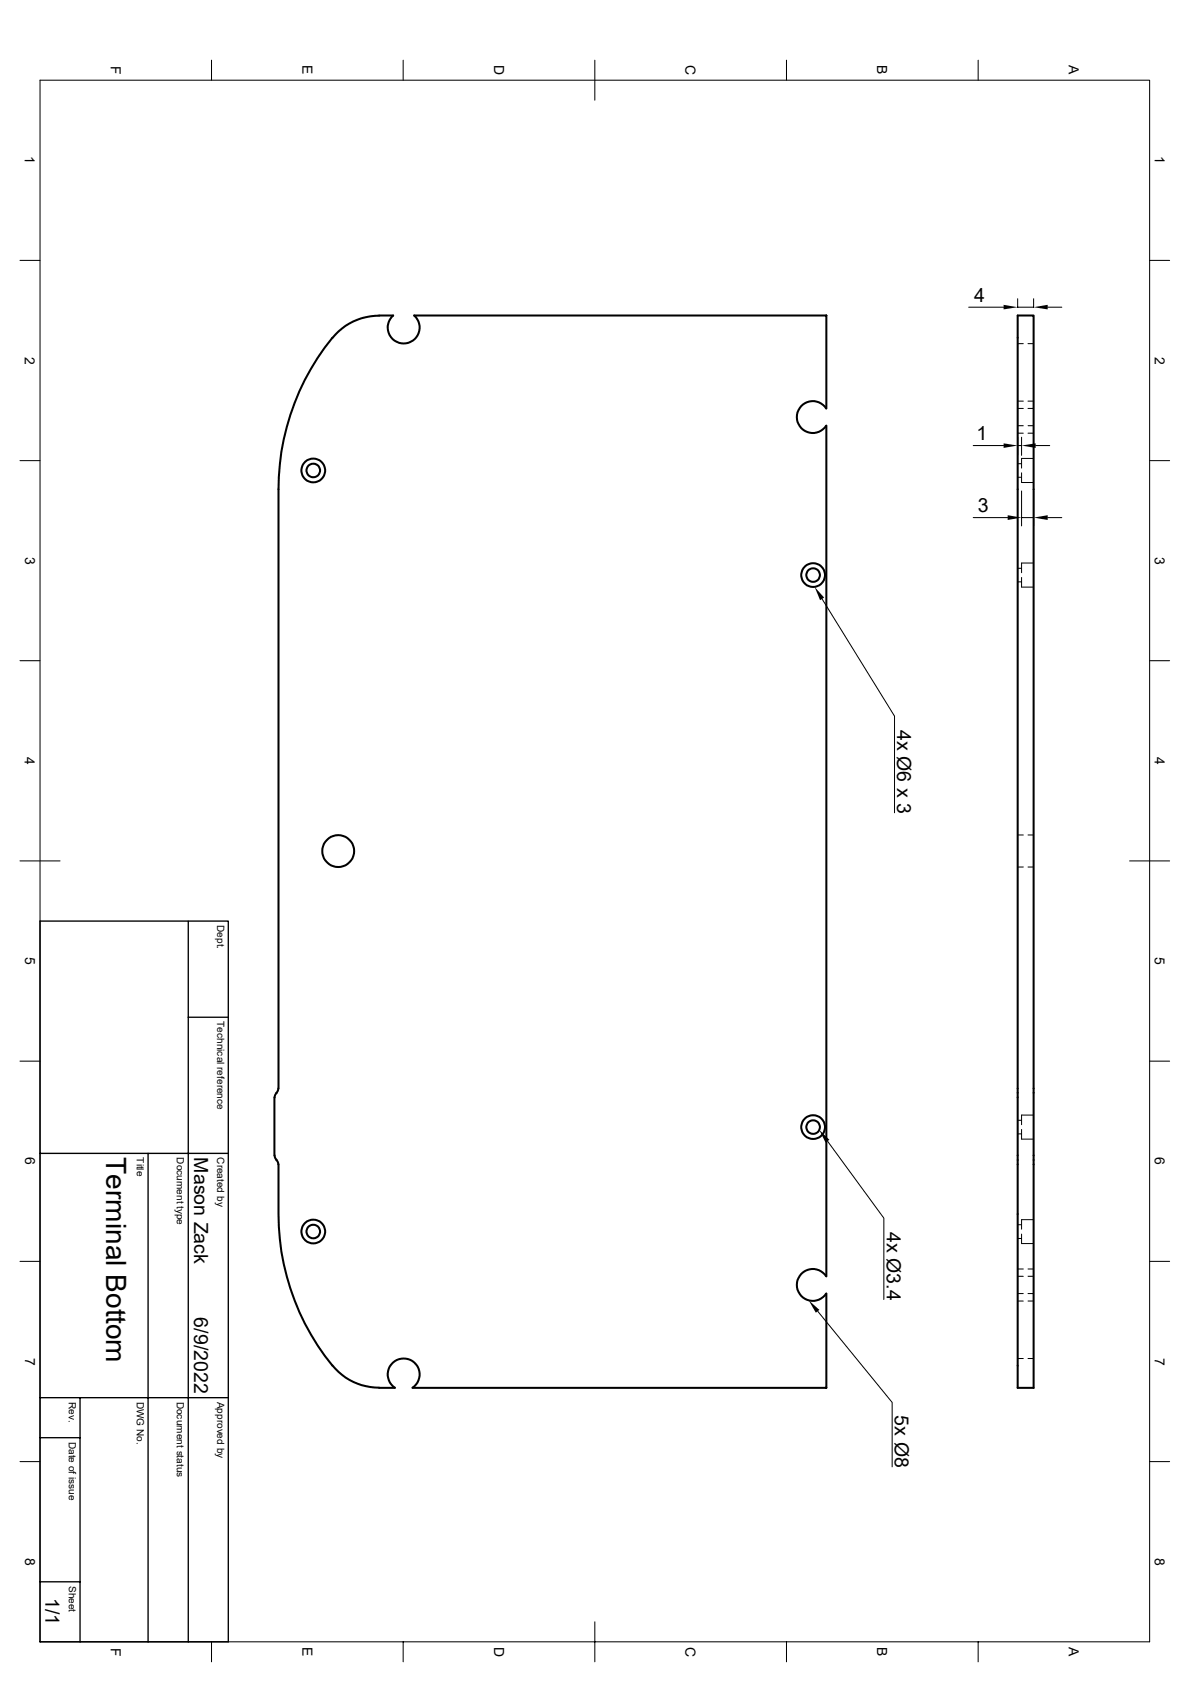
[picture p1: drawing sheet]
<svg xmlns="http://www.w3.org/2000/svg" width="297mm" height="420mm" viewBox="0 0 297 420" stroke-linecap="round" stroke-linejoin="round" font-family="sans-serif">
<g fill="none" stroke="#000" stroke-width=".51">
<path d="M254 78.8h4v267.7h-4zM83 84.4a15.1 15.1 0 0 1 11.6-5.6h3.5a4 4 0 0 0-.2 5.7 4 4 0 0 0 5.7 0 4 4 0 0 0-.2-5.7h102.8v23.2a4 4 0 0 0-5.9-.9 4 4 0 0 0 0 6 4 4 0 0 0 5.9-.8v212.4a4 4 0 0 0-5.9-.9 4 4 0 0 0-.1 6 4 4 0 0 0 6-.8v23.5h-103.2M83 84.3a60.1 60.1 0 0 0-13.5 37.9v149.6M69 272.9l-.5 1.1v14.5l.2 .6 .3 .5M69.5 271.8l-.2 .6-.3 .5M69 289.6l.3 .6 .2 .5M69.5 290.7a114.3 114.3 0 0 0 .7 21.8 59.8 59.8 0 0 0 12.8 28.5M83 341a14.9 14.9 0 0 0 11.6 5.5M94.6 346.5h4M98.6 346.5a4 4 0 0 1-.8-5.9 4 4 0 0 1 5.9 0 4 4 0 0 1-.7 5.9"/>
<circle cx="78.2" cy="117.5" r="1.69"/>
<circle cx="78.2" cy="117.5" r="2.97"/>
<circle cx="202.9" cy="143.6" r="1.69"/>
<circle cx="203" cy="143.6" r="2.97"/>
<circle cx="84.4" cy="212.5" r="4"/>
<circle cx="202.9" cy="281.4" r="1.69"/>
<circle cx="203" cy="281.4" r="2.97"/>
<circle cx="78.2" cy="307.5" r="1.69"/>
<circle cx="78.2" cy="307.5" r="2.97"/>
</g>
<g fill="none" stroke="#000" stroke-width=".25">
<path d="M52.8 15v5M100.6 15v5M148.5 15v10M196.3 15v5M244.1 15v5M10 20h276.9v390h-276.9zM5 65h5M241.8 76.7h8.7M254 74.6v2.2M254 76.7h4M258 74.6v2.2M261.5 76.7h3.5"/>
<path d="M286.9 65h5M254 85.8h1.4M256.6 85.8h1.4M5 115h5M242.9 111.3h7.6M254 108.2h1.4M254 100.2h1.4M254 119.2h1M254 115.8h1M254 106.3h1.4M254 102h1.4M254 109.2v4.5"/>
<path d="M254 111.3h1M255 118.1v2.4h3M255 109.2v4.5M256.6 108.2h1.4M256.6 100.2h1.4M256.6 106.3h1.4M256.6 102h1.4M258 114.5h-3v2.4M258.5 111.3h3.5M286.9 115h5M242.9 129.2h8.6M255 122.6v8.7"/>
<path d="M255 129.2h3M258 122.6v8.7M261.5 129.2h3.5M205.2 149.6l18.1 29.2v24.1M254 145.3h1M254 141.9h1M255 144.2v2.4h3M258 140.6h-3v2.4M5 165h5M286.9 165h5M5 215h10M254 216.5h1.4"/>
<path d="M254 208.5h1.4M256.6 216.5h1.4M256.6 208.5h1.4M281.9 215h10M5 265h5M254 279.7h1M258 278.4h-3v2.4M286.9 265h5M206.5 284.9l14.1 19.3v20.3M254 283.1h1M255 282v2.4h3M5 315h5"/>
<path d="M254 316.9h1.4M254 309.2h1M254 305.8h1M254 318.7h1.4M255 308.1v2.4h3M256.6 316.9h1.4M256.6 318.7h1.4M258 304.5h-3v2.4M286.9 315h5M204.1 327.4l18.6 22.8v16.1M254 339.2h1.4M254 324.9h1.4"/>
<path d="M254 323h1.4M256.6 339.2h1.4M256.6 324.9h1.4M256.6 323h1.4M5 365h5M286.9 365h5M52.8 410v5M100.6 410v5M148.5 405v10M196.3 410v5M244.1 410v5"/>
</g>
<path d="M10 230h47v180h-47zM47 230v180M47 254h10M10 288h47M37 288v122M10 359h10M10 349h47M20 349v61M10 395h10" fill="none" stroke="#000" stroke-width=".34"/>
<path d="M250.5 76.1l3.5 .6-3.5 .6zM258 76.7l3.5-.6v1.2zM250.5 110.7l3.5 .6-3.5 .5zM255 111.3l3.5-.6v1.1zM251.5 128.7l3.5 .5-3.5 .6zM258 129.2l3.5-.5v1.1zM203.3 146.6l2.4 2.6-1 .7zM204.5 282.1l2.5 2.5-1 .7zM201.8 324.7l2.7 2.4-.9 .7z" fill="#000"/>
<text font-size="7" x="26.5" y="289" transform="rotate(90 26.5 289)">Terminal Bottom</text>
<g font-size="4.9">
<text x="243.1" y="75.3">4</text>
<text x="243.8" y="109.9">1</text>
<text x="244.1" y="127.8">3</text>
<text x="223.9" y="182.2" transform="rotate(90 223.9 182.2)">4x Ø6 x 3</text>
<text x="48.5" y="289" transform="rotate(90 48.5 289)">Mason Zack</text>
<text x="221.3" y="307.6" transform="rotate(90 221.3 307.6)">4x Ø3.4</text>
<text x="48.5" y="328.9" transform="rotate(90 48.5 328.9)">6/9/2022</text>
<text x="223.3" y="353.4" transform="rotate(90 223.3 353.4)">5x Ø8</text>
<text x="11.3" y="399.1" transform="rotate(90 11.3 399.1)">1/1</text>
</g>
<g font-size="3.5">
<text x="27.6" y="16.4" transform="rotate(90 27.6 16.4)">F</text>
<text x="75.5" y="16.3" transform="rotate(90 75.5 16.3)">E</text>
<text x="123.3" y="16.3" transform="rotate(90 123.3 16.3)">D</text>
<text x="171.1" y="16.3" transform="rotate(90 171.1 16.3)">C</text>
<text x="218.9" y="16.3" transform="rotate(90 218.9 16.3)">B</text>
<text x="266.8" y="16.3" transform="rotate(90 266.8 16.3)">A</text>
<text x="6.2" y="39" transform="rotate(90 6.2 39)">1</text>
<text x="288.2" y="39" transform="rotate(90 288.2 39)">1</text>
<text x="6.2" y="89" transform="rotate(90 6.2 89)">2</text>
<text x="288.2" y="89" transform="rotate(90 288.2 89)">2</text>
<text x="6.3" y="139" transform="rotate(90 6.3 139)">3</text>
<text x="288.2" y="139" transform="rotate(90 288.2 139)">3</text>
<text x="6.2" y="189" transform="rotate(90 6.2 189)">4</text>
<text x="288.2" y="189" transform="rotate(90 288.2 189)">4</text>
<text x="6.3" y="239" transform="rotate(90 6.3 239)">5</text>
<text x="288.2" y="239" transform="rotate(90 288.2 239)">5</text>
<text x="6.3" y="289" transform="rotate(90 6.3 289)">6</text>
<text x="288.2" y="289" transform="rotate(90 288.2 289)">6</text>
<text x="6.3" y="339" transform="rotate(90 6.3 339)">7</text>
<text x="288.2" y="339" transform="rotate(90 288.2 339)">7</text>
<text x="6.3" y="389" transform="rotate(90 6.3 389)">8</text>
<text x="288.2" y="389" transform="rotate(90 288.2 389)">8</text>
<text x="27.6" y="411.4" transform="rotate(90 27.6 411.4)">F</text>
<text x="75.5" y="411.3" transform="rotate(90 75.5 411.3)">E</text>
<text x="123.3" y="411.2" transform="rotate(90 123.3 411.2)">D</text>
<text x="171.1" y="411.2" transform="rotate(90 171.1 411.2)">C</text>
<text x="218.9" y="411.3" transform="rotate(90 218.9 411.3)">B</text>
<text x="266.8" y="411.3" transform="rotate(90 266.8 411.3)">A</text>
</g>
<g font-size="2.5">
<text x="54.2" y="231" transform="rotate(90 54.2 231)">Dept.</text>
<text x="54.2" y="255" transform="rotate(90 54.2 255)">Technical reference</text>
<text x="34.2" y="289" transform="rotate(90 34.2 289)">Title</text>
<text x="44.2" y="289" transform="rotate(90 44.2 289)">Document type</text>
<text x="54.2" y="289" transform="rotate(90 54.2 289)">Created by</text>
<text x="17.2" y="350" transform="rotate(90 17.2 350)">Rev.</text>
<text x="34.2" y="350" transform="rotate(90 34.2 350)">DWG No.</text>
<text x="44.2" y="350" transform="rotate(90 44.2 350)">Document status</text>
<text x="54.2" y="350" transform="rotate(90 54.2 350)">Approved by</text>
<text x="17.2" y="360" transform="rotate(90 17.2 360)">Date of issue</text>
<text x="17.2" y="396" transform="rotate(90 17.2 396)">Sheet</text>
</g>
</svg>
